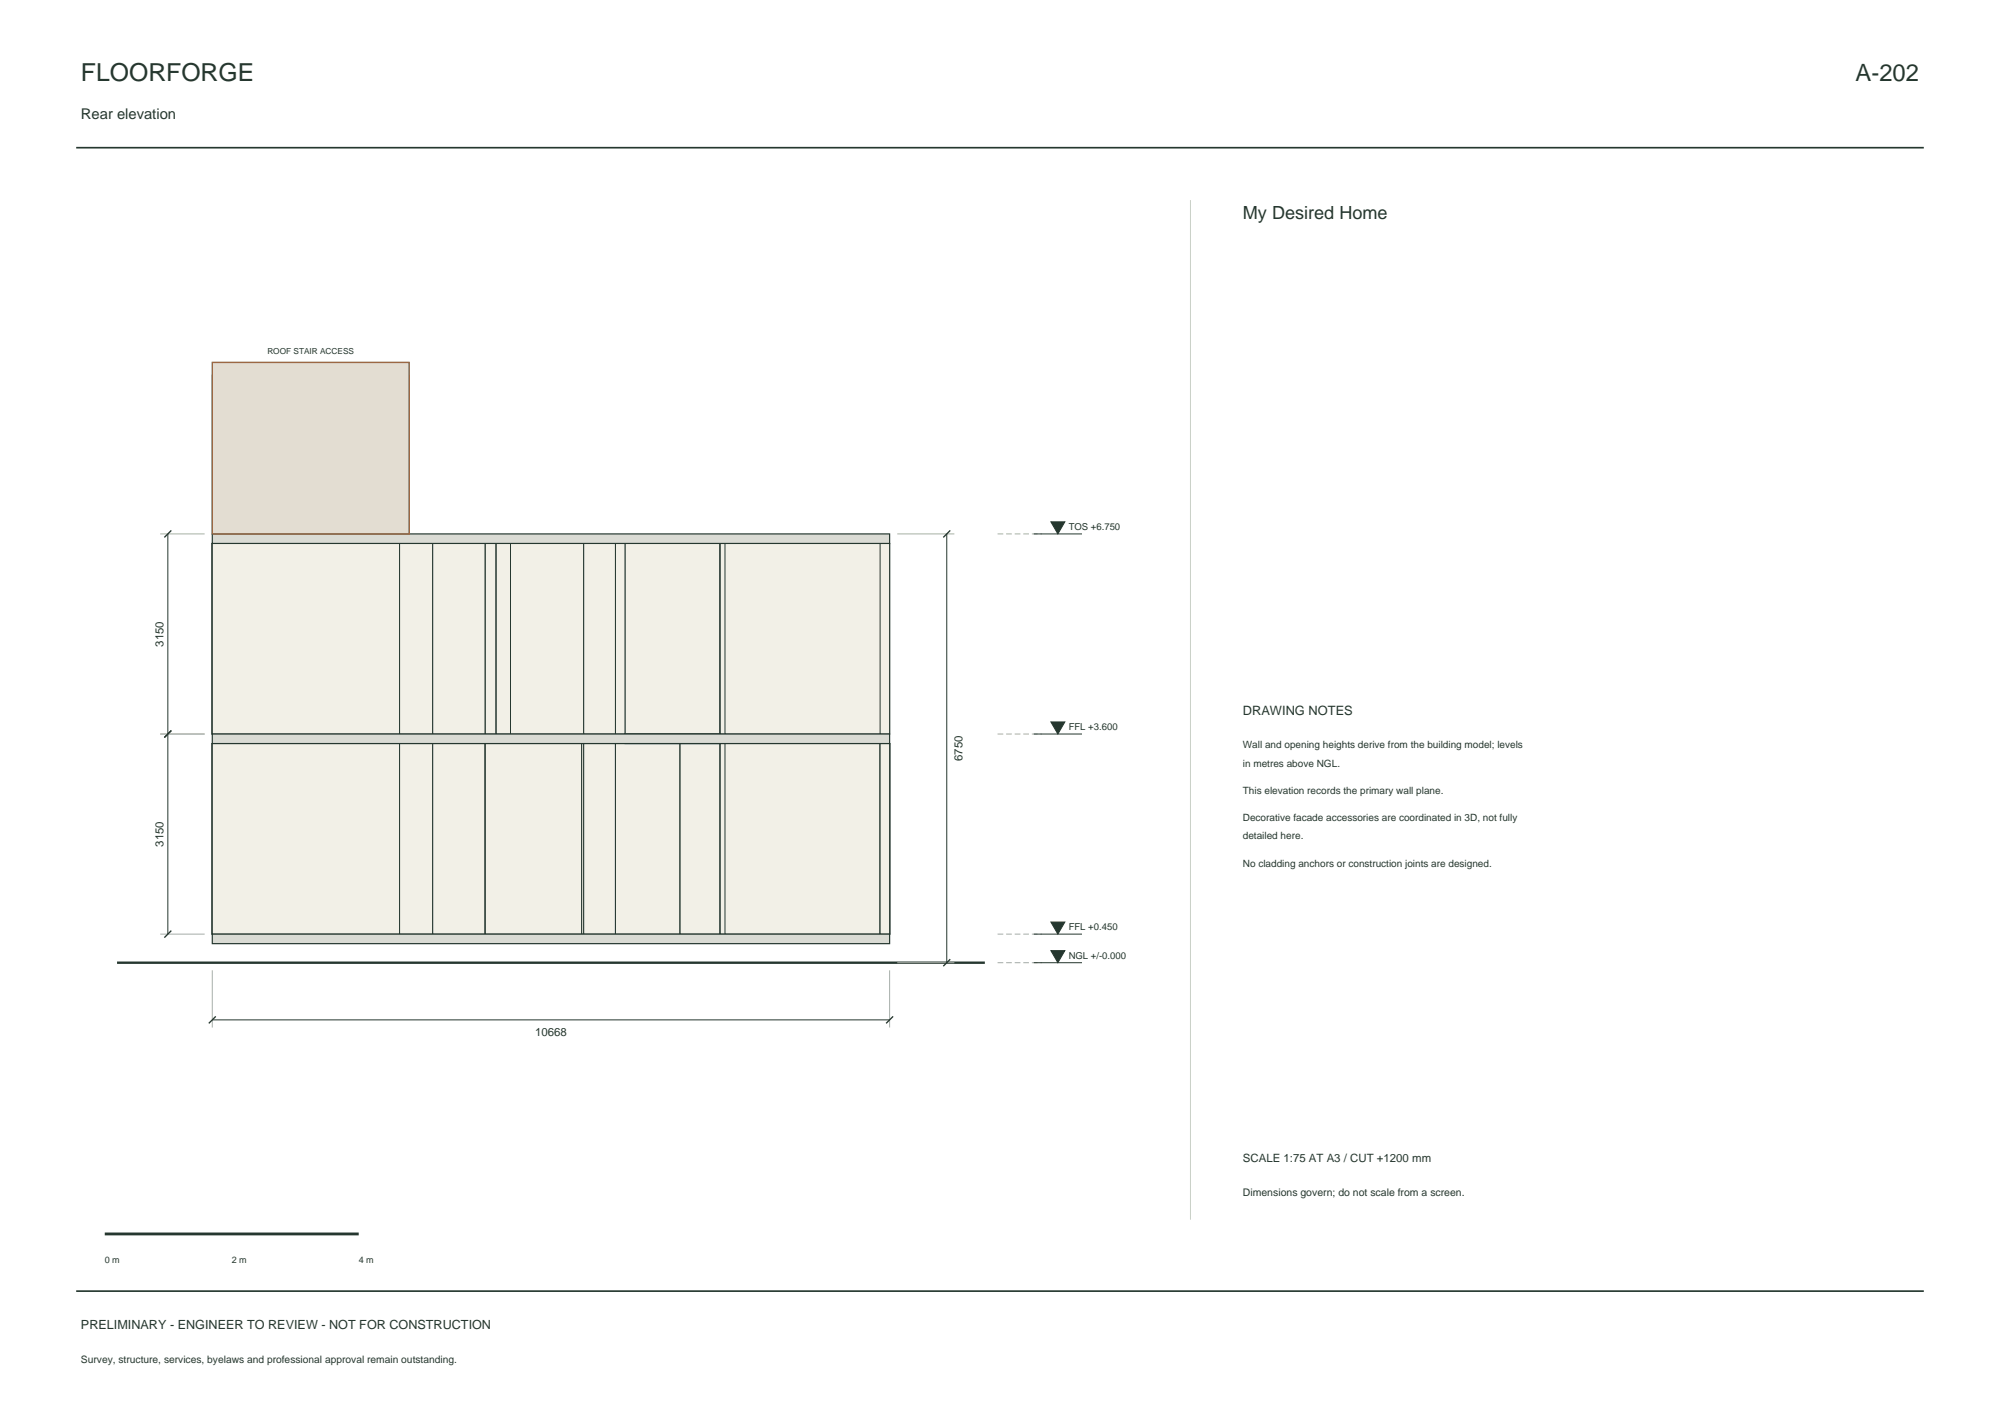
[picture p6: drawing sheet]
<svg xmlns="http://www.w3.org/2000/svg" width="420mm" height="297mm" viewBox="0 0 420 297" stroke-linecap="round" stroke-linejoin="round" font-family="sans-serif">
<path d="M16 31h388M16 271h388" fill="none" stroke="#25372f" stroke-width=".35"/>
<g fill="#f2f0e7" stroke="#25372f" stroke-width=".21">
<path d="M44.6 156.1h2v40h-2z" fill-rule="evenodd"/>
<path d="M44.6 156.1h48.3v40h-48.3z" fill-rule="evenodd"/>
<path d="M44.6 156.1h2v40h-2z" fill-rule="evenodd"/>
<path d="M44.6 156.1h41.3v40h-41.3z" fill-rule="evenodd"/>
<path d="M44.6 156.1h2v40h-2z" fill-rule="evenodd"/>
<path d="M44.6 156.1h41.3v40h-41.3z" fill-rule="evenodd"/>
<path d="M44.6 156.1h59.3v40h-59.3z" fill-rule="evenodd"/>
<path d="M83.9 156.1h2v40h-2z" fill-rule="evenodd"/>
<path d="M83.9 156.1h9v40h-9z" fill-rule="evenodd"/>
<path d="M83.9 156.1h20v40h-20z" fill-rule="evenodd"/>
<path d="M90.9 156.1h2v40h-2z" fill-rule="evenodd"/>
<path d="M90.9 156.1h40.3v40h-40.3z" fill-rule="evenodd"/>
<path d="M90.9 156.1h40.3v40h-40.3z" fill-rule="evenodd"/>
<path d="M101.9 156.1h2v40h-2z" fill-rule="evenodd"/>
<path d="M101.9 156.1h51.3v40h-51.3z" fill-rule="evenodd"/>
<path d="M101.9 156.1h22.3v40h-22.3z" fill-rule="evenodd"/>
<path d="M101.9 156.1h2v40h-2z" fill-rule="evenodd"/>
<path d="M101.9 156.1h22.3v40h-22.3z" fill-rule="evenodd"/>
<path d="M101.9 156.1h22.3v40h-22.3z" fill-rule="evenodd"/>
<path d="M122.2 156.1h2v40h-2z" fill-rule="evenodd"/>
<path d="M122.2 156.1h2.4v40h-2.4z" fill-rule="evenodd"/>
<path d="M122.2 156.1h2v40h-2z" fill-rule="evenodd"/>
<path d="M122.2 156.1h2v40h-2z" fill-rule="evenodd"/>
<path d="M122.2 156.1h2.4v40h-2.4z" fill-rule="evenodd"/>
<path d="M122.2 156.1h22.6v40h-22.6z" fill-rule="evenodd"/>
<path d="M122.6 156.1h2v40h-2z" fill-rule="evenodd"/>
<path d="M122.6 156.1h22.2v40h-22.2z" fill-rule="evenodd"/>
<path d="M129.2 156.1h2v40h-2z" fill-rule="evenodd"/>
<path d="M129.2 156.1h57.6v40h-57.6z" fill-rule="evenodd"/>
<path d="M129.2 156.1h24v40h-24z" fill-rule="evenodd"/>
<path d="M142.8 156.1h2v40h-2z" fill-rule="evenodd"/>
<path d="M142.8 156.1h44v40h-44z" fill-rule="evenodd"/>
<path d="M142.8 156.1h44v40h-44z" fill-rule="evenodd"/>
<path d="M151.2 156.1h2v40h-2z" fill-rule="evenodd"/>
<path d="M151.2 156.1h2v40h-2z" fill-rule="evenodd"/>
<path d="M151.2 156.1h2v40h-2z" fill-rule="evenodd"/>
<path d="M151.2 156.1h3v40h-3z" fill-rule="evenodd"/>
<path d="M152.2 156.1h34.6v40h-34.6z" fill-rule="evenodd"/>
<path d="M151.2 156.1h3v40h-3z" fill-rule="evenodd"/>
<path d="M152.2 156.1h34.6v40h-34.6z" fill-rule="evenodd"/>
<path d="M184.8 156.1h2v40h-2z" fill-rule="evenodd"/>
<path d="M184.8 156.1h2v40h-2z" fill-rule="evenodd"/>
<path d="M184.8 156.1h2v40h-2z" fill-rule="evenodd"/>
<path d="M44.6 114.1h2v40h-2z" fill-rule="evenodd"/>
<path d="M44.6 114.1h48.3v40h-48.3z" fill-rule="evenodd"/>
<path d="M44.6 114.1h2v40h-2z" fill-rule="evenodd"/>
<path d="M44.6 114.1h41.3v40h-41.3z" fill-rule="evenodd"/>
<path d="M44.6 114.1h2v40h-2z" fill-rule="evenodd"/>
<path d="M44.6 114.1h41.3v40h-41.3z" fill-rule="evenodd"/>
<path d="M44.6 114.1h59.3v40h-59.3z" fill-rule="evenodd"/>
<path d="M83.9 114.1h2v40h-2z" fill-rule="evenodd"/>
<path d="M83.9 114.1h9v40h-9z" fill-rule="evenodd"/>
<path d="M83.9 114.1h20v40h-20z" fill-rule="evenodd"/>
<path d="M90.9 114.1h2v40h-2z" fill-rule="evenodd"/>
<path d="M90.9 114.1h40.3v40h-40.3z" fill-rule="evenodd"/>
<path d="M90.9 114.1h15.3v40h-15.3z" fill-rule="evenodd"/>
<path d="M101.9 114.1h2v40h-2z" fill-rule="evenodd"/>
<path d="M101.9 114.1h22.7v40h-22.7z" fill-rule="evenodd"/>
<path d="M101.9 114.1h22.7v40h-22.7z" fill-rule="evenodd"/>
<path d="M104.2 114.1h2v40h-2z" fill-rule="evenodd"/>
<path d="M104.2 114.1h2v40h-2z" fill-rule="evenodd"/>
<path d="M104.2 114.1h3v40h-3z" fill-rule="evenodd"/>
<path d="M104.2 114.1h3v40h-3z" fill-rule="evenodd"/>
<path d="M150.2 114.1h3v40h-3z" fill-rule="evenodd"/>
<path d="M122.6 114.1h2v40h-2z" fill-rule="evenodd"/>
<path d="M122.6 114.1h30.6v40h-30.6z" fill-rule="evenodd"/>
<path d="M122.6 114.1h64.2v40h-64.2z" fill-rule="evenodd"/>
<path d="M129.2 114.1h2v40h-2z" fill-rule="evenodd"/>
<path d="M129.2 114.1h2v40h-2z" fill-rule="evenodd"/>
<path d="M151.2 114.1h2v40h-2z" fill-rule="evenodd"/>
<path d="M151.2 114.1h2v40h-2z" fill-rule="evenodd"/>
<path d="M151.2 114.1h2v40h-2z" fill-rule="evenodd"/>
<path d="M151.2 114.1h2v40h-2z" fill-rule="evenodd"/>
<path d="M151.2 114.1h2v40h-2z" fill-rule="evenodd"/>
<path d="M151.2 114.1h3v40h-3z" fill-rule="evenodd"/>
<path d="M152.2 114.1h34.6v40h-34.6z" fill-rule="evenodd"/>
<path d="M184.8 114.1h2v40h-2z" fill-rule="evenodd"/>
<path d="M45.6 78.7h39.3v33.4h-39.3z" fill-rule="evenodd"/>
<path d="M83.9 78.7h2v33.4h-2z" fill-rule="evenodd"/>
<path d="M45.6 78.7h39.3v33.4h-39.3z" fill-rule="evenodd"/>
<path d="M44.6 78.7h2v33.4h-2z" fill-rule="evenodd"/>
</g>
<g fill="#dadbd4" stroke="#25372f" stroke-width=".25">
<path d="M44.6 196.1h142.2v2h-142.2z" fill-rule="evenodd"/>
<path d="M131.2 154.1h20v2h-20z" fill-rule="evenodd"/>
<path d="M44.6 154.1h142.2v2h-142.2z" fill-rule="evenodd"/>
<path d="M44.6 112.1h142.2v2h-142.2z" fill-rule="evenodd"/>
</g>
<path d="M24.6 202.1h182.2" fill="none" stroke="#25372f" stroke-width=".5"/>
<path d="M44.6 76.1h41.3v36h-41.3z" fill-rule="evenodd" fill="#e3ddd2" stroke="#9e653f" stroke-width=".3"/>
<path d="M33.6 112.1h9.4M188.4 112.1h12M33.6 154.1h9.4M33.6 196.1h9.4M44.6 203.7v12M186.8 203.7v12M188.4 202.1h12" fill="none" stroke="#a8afa4" stroke-width=".21"/>
<path d="M35.2 112.1v84M198.8 112.1v90M217.1 112.1h10.1M217.1 154.1h10.1M217.1 196.1h10.1M44.6 214.1h142.2M217.1 202.1h10.1" fill="none" stroke="#25372f" stroke-width=".21"/>
<path d="M36 111.3l-1.5 1.5M199.6 111.3l-1.5 1.5M36 153.3l-1.5 1.5M36 195.3l-1.5 1.5M45.3 213.3l-1.5 1.5M187.6 213.3l-1.5 1.5M199.6 201.3l-1.5 1.5" fill="none" stroke="#25372f" stroke-width=".28"/>
<path d="M209.5 112.1h9.3M209.5 154.1h9.3M209.5 196.1h9.3M209.5 202.1h9.3" fill="none" stroke="#a8afa4" stroke-width=".21" stroke-dasharray="1.2 .6" stroke-linecap="butt"/>
<g fill="#25372f" stroke="#25372f" stroke-width=".21">
<path d="M220.7 199.5h2.9l-1.4 2.6z"/>
<path d="M220.7 193.5h2.9l-1.4 2.6z"/>
<path d="M220.7 151.5h2.9l-1.4 2.6z"/>
<path d="M220.7 109.5h2.9l-1.4 2.6z"/>
</g>
<path d="M250 42v214" fill="none" stroke="#c9d0c7" stroke-width=".21"/>
<path d="M22 259h53.3" fill="none" stroke="#25372f" stroke-width=".6"/>
<text font-size="5.2" fill="#25372f" x="17" y="17">FLOORFORGE</text>
<text font-size="5" fill="#25372f" x="389.7" y="17">A-202</text>
<text font-size="3.8" fill="#25372f" x="261" y="46">My Desired Home</text>
<text font-size="3.1" fill="#25372f" x="17" y="25">Rear elevation</text>
<text font-size="2.7" fill="#25372f" x="261" y="150">DRAWING NOTES</text>
<text font-size="2.6" fill="#25372f" x="17" y="279">PRELIMINARY - ENGINEER TO REVIEW - NOT FOR CONSTRUCTION</text>
<g font-size="2.4" fill="#25372f">
<text x="34.3" y="135.7" transform="rotate(-90 34.3 135.7)">3150</text>
<text x="202.2" y="159.7" transform="rotate(-90 202.2 159.7)">6750</text>
<text x="34.3" y="177.7" transform="rotate(-90 34.3 177.7)">3150</text>
<text x="112.4" y="217.4">10668</text>
<text x="261" y="244">SCALE 1:75 AT A3 / CUT +1200 mm</text>
</g>
<text font-size="2.2" fill="#25372f" x="261" y="251">Dimensions govern; do not scale from a screen.</text>
<g font-size="2.1" fill="#25372f">
<text x="261" y="157">Wall and opening heights derive from the building model; levels</text>
<text x="261" y="160.9">in metres above NGL.</text>
<text x="261" y="166.6">This elevation records the primary wall plane.</text>
<text x="261" y="172.3">Decorative facade accessories are coordinated in 3D, not fully</text>
<text x="261" y="176.2">detailed here.</text>
<text x="261" y="181.9">No cladding anchors or construction joints are designed.</text>
<text x="17" y="286">Survey, structure, services, byelaws and professional approval remain outstanding.</text>
</g>
<g font-size="2" fill="#25372f">
<text x="224.4" y="111.3">TOS +6.750</text>
<text x="224.4" y="153.3">FFL +3.600</text>
<text x="224.4" y="195.3">FFL +0.450</text>
<text x="224.4" y="201.3">NGL +/-0.000</text>
</g>
<g font-size="1.9" fill="#25372f">
<text x="22" y="265">0 m</text>
<text x="48.7" y="265">2 m</text>
<text x="75.3" y="265">4 m</text>
</g>
<text font-size="1.7" fill="#25372f" x="56.1" y="74.3">ROOF STAIR ACCESS</text>
</svg>
